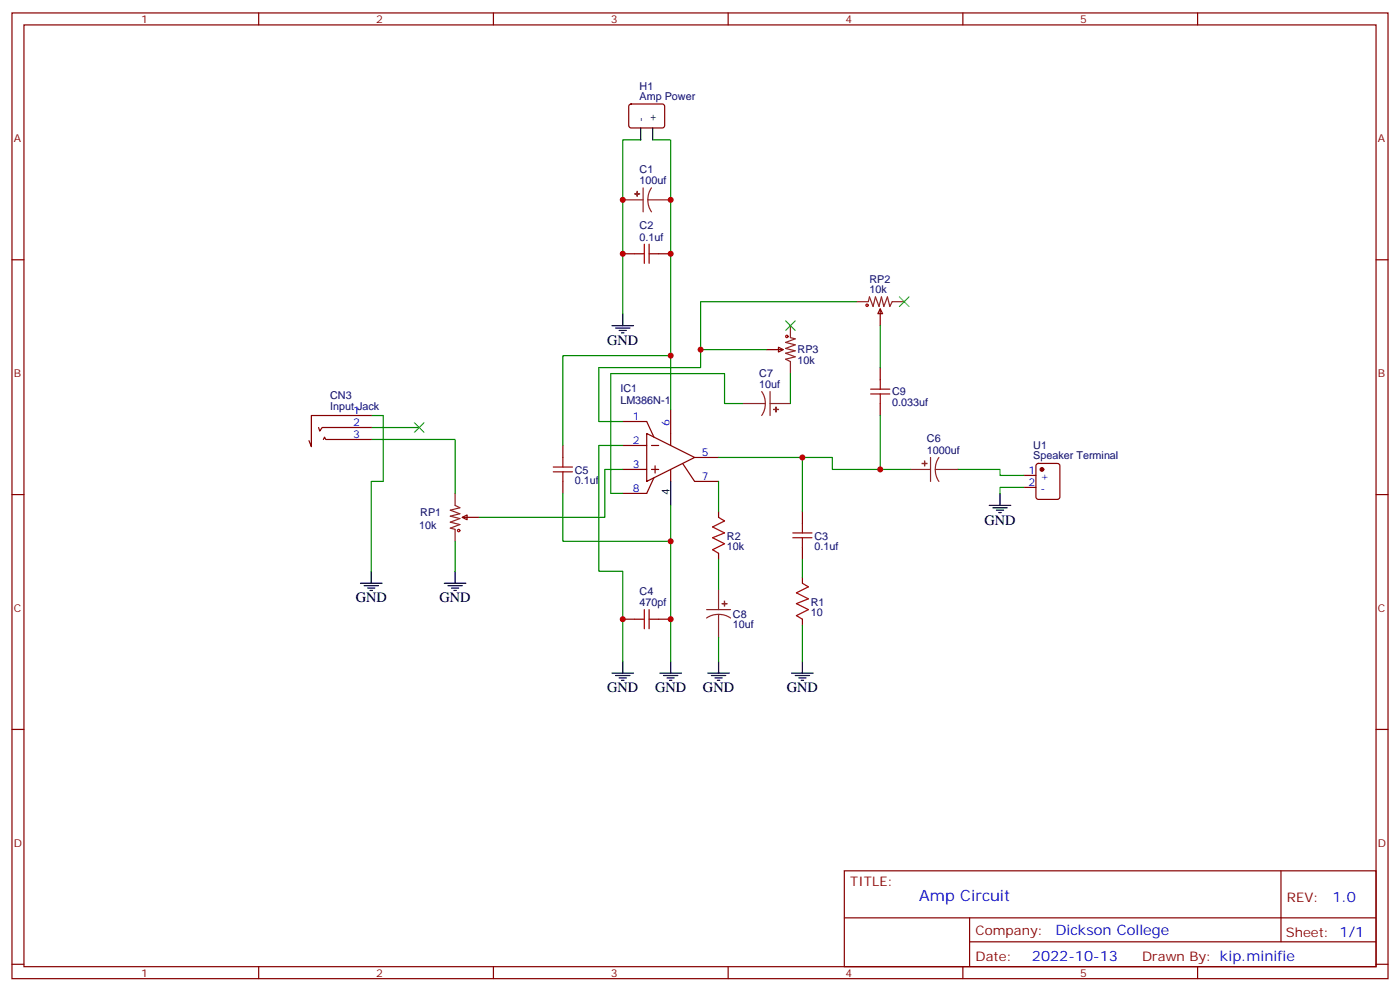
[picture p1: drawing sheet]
<svg xmlns="http://www.w3.org/2000/svg" width="412mm" height="292mm" viewBox="0 0 412 292" stroke-linecap="round" stroke-linejoin="round" font-family="sans-serif">
<g fill="none" stroke="#870000" stroke-width=".35">
<path d="M3.5 3.8h405.4v284.3h-405.4zM7.1 7.3h398.2v277.3h-398.2zM76.2 3.8v3.5M145.3 3.8v3.5M214.5 3.8v3.5M283.6 3.8v3.5M352.8 3.8v3.5M185.4 30.8l.5-.2 9.5 .1 .4 .6-.1 5.9-.6 .5-9.5-.1-.4-.6v-5.7zM3.5 76.5h3.6M183.4 74.7h3.6M194 74.7h3.6M405.3 76.5h3.6"/>
<path d="M259.3 90.9l.7 1.5h-1.4zM259.3 90.9v5M225.8 102.9h4.9M229.3 102.2l1.4 .7-1.4 .7zM259.3 108.2v3.6M259.3 118.8v3.5M93.8 125.9l.4 1 .7-1h14.5M95.2 129.4l.4-.7 .4 .7h13.4M109.4 122.3h-17.7v9.2l-.7-1.7M165.8 131.2v3.5M183.4 131.2h7.1M183.4 138.2h7.1"/>
<path d="M183.4 124.1h7.1l2.1 4.6M190.5 127.6l14.1 7.1-14.1 7zM191.9 131.2h2.1M191.9 138.2h2.1M193 137.2v2.1M197.6 120.6v10.6M197.6 138.2v3.5M201.1 136.5l3.5 5.2h7.1M204.6 134.7h7.1M301.6 140h3.6M305.4 136.7l.5-.2h5.6l.7 .4v9.4l-.5 .7h-5.8l-.7-.4v-9.4zM3.5 145.6h3.6"/>
<path d="M136.2 152.3l1.4-.7v1.4zM136.2 152.3h4.9M165.8 141.7v3.6M192.6 140.7l-2.1 4.6h-7.1M211.7 150.6v1.7M236.4 150.6v3.5M301.6 143.5h3.6M405.3 145.6h3.6M211.7 162.9v1.8M236.4 161.1v3.6M236.4 170v1.7M183.4 182.3h3.6"/>
<path d="M194 182.3h3.6M236.4 182.3v1.8M3.5 214.8h3.6M405.3 214.8h3.6M248.7 256.4h156.6v28.2h-156.6zM377.3 256.4v20.9M248.7 270.2h156.5M285.6 277.3h119.6M285.6 270.2v14.2M3.5 283.9h3.6M76.2 284.6v3.5M145.3 284.6v3.5"/>
<path d="M214.5 284.6v3.5M283.6 284.6v3.5M352.8 284.6v3.5M405.3 283.9h3.6"/>
</g>
<g fill="none" stroke="#000" stroke-width=".35">
<path d="M188.7 37.7v3.5M192.3 37.7v3.5M180.3 95.9h6.3M181.3 96.6h4.3M182.4 97.3h2.1M183.1 98h.7M183.4 92.4v3.5M197.6 141.7v7.1M291.4 148.8h6.3M292.5 149.5h4.2M293.5 150.2h2.1M294.2 150.9h.7"/>
<path d="M294.6 145.3v3.5M106.2 171.7h6.3M107.2 172.4h4.3M108.3 173.1h2.1M109 173.8h.7M109.4 168.2v3.5M130.9 171.7h6.3M131.9 172.4h4.3M133 173.1h2.1M133.7 173.8h.7M134.1 168.2v3.5M180.3 198.2h6.3"/>
<path d="M181.3 198.9h4.3M182.4 199.6h2.1M183.4 194.7v3.5M194.4 198.2h6.3M195.4 198.9h4.3M196.5 199.6h2.1M197.6 194.7v3.5M208.5 198.2h6.3M209.5 198.9h4.3M210.6 199.6h2.1M211.7 194.7v3.5M233.2 198.2h6.3"/>
<path d="M234.2 198.9h4.3M235.3 199.6h2.1M236.4 194.7v3.5M183.1 200.3h.7M197.2 200.3h.7M211.3 200.3h.7M236 200.3h.7"/>
</g>
<g fill="none" stroke="#8c2424" stroke-width=".35">
<path d="M183.4 58.8h6M189.4 55.3v7.1M190.9 58.8l.2 1.9 .8 1.7M190.9 58.8h6.7M191.9 55.3l-.8 1.7-.2 1.8M232.8 95.9v3.5l1.4 .4-2.8 1 2.8 .7-2.8 1.1 2.8 .7-2.8 .7 2.8 1.1-2.8 .7 1.4 .7v3.5M252.2 88.8h3.6l.3-1.4 1.1 2.8 .7-2.8 1 2.8 .7-2.8 .7 2.8 1.1-2.8 .7 2.8 .7-1.4h3.5M218.7 118.8h6.7M224.4 115.3l.8 1.7 .2 1.8M225.4 118.8l-.2 1.9-.8 1.6M226.8 118.8h6M226.8 115.3v7"/>
<path d="M268.1 138.2h6M274.1 134.7v7M275.5 138.2l.3 1.9 .8 1.6M275.5 138.2h6.7M276.6 134.7l-.8 1.7-.3 1.8M134.1 145.3v3.5l1.4 .7-2.9 .7 2.9 1.1-2.9 .7 2.9 .7-2.9 1 2.9 .7-2.9 1.1 1.5 .4v3.5M208.1 179.5h7.1M211.7 173.5v6M211.7 180.9l-1.9 .2-1.7 .9M211.7 180.9l1.8 .2 1.7 .9M211.7 180.9v6.7"/>
</g>
<g fill="#8c2424" stroke="#8c2424" stroke-width=".35">
<path d="M187.7 56.4v1.4z"/>
<path d="M187 57.1h1.4z"/>
<path d="M272.3 135.7l.1 1.5z"/>
<path d="M271.6 136.5h1.4z"/>
<path d="M228.6 119.9v1.4z"/>
<path d="M227.9 120.5l1.4 .1z"/>
<path d="M212.7 177.7l1.4 .1z"/>
<path d="M213.4 177v1.4z"/>
</g>
<g fill="none" stroke="#a10000" stroke-width=".35">
<path d="M187 74.7h2.8M189.8 71.9v5.6M191.2 74.7h2.8M191.2 71.9v5.6M256.5 116h5.6M256.5 114.6h5.6M259.3 111.8v2.8M259.3 116v2.8M163 138.9h5.6M163 137.5h5.6M165.8 134.7v2.8M165.8 138.9v2.8"/>
<path d="M211.7 152.3l1.7 1.1-3.5 1.8 3.5 1.7-3.5 1.4 3.5 1.8-3.5 1.8 1.8 1M233.5 158.3h5.7M233.5 156.9h5.7M236.4 154.1v2.8M236.4 158.3v2.8M189.8 179.5v5.6M191.2 179.5v5.6M236.4 171.7l1.7 1.1-3.5 1.8 3.5 1.7-3.5 1.4 3.5 1.8-3.5 1.8 1.8 1M187 182.3h2.8M191.2 182.3h2.8"/>
<circle cx="231.8" cy="99.1" r=".35"/>
<circle cx="255.4" cy="89.9" r=".35"/>
<circle cx="135.1" cy="156.2" r=".35"/>
</g>
<g fill="none" stroke="#008700" stroke-width=".35">
<path d="M188.7 41.2h-5.3v51.2M192.3 41.2h5.3v79.4M252.2 88.8h-45.8v19.4h-30v15.9h7M259.3 95.9v12.3M197.6 104.7h-31.8v26.5M206.4 102.9h19.4M218.7 118.8h-5.3v-8.8h-33.5v35.3h3.5M232.8 110v8.8M109.4 129.4h24.7v15.9M109.4 122.3h3.5v19.4h-3.5v26.5M109.4 125.9h14.1M183.4 131.2h-7v37h7v26.5"/>
<path d="M183.4 138.2h-5.2v14.1h-37.1M211.7 134.7h33.5v3.5h22.9M236.4 134.7v15.9M259.3 122.3v15.9M282.2 138.2h12.4v1.8h7M134.1 159.4v8.8M165.8 145.3v14.1h31.8M197.6 148.8v45.9M211.7 141.7v8.9M301.6 143.5h-7v1.8M211.7 164.7v8.8M236.4 164.7v5.3"/>
<path d="M211.7 187.6v7.1M236.4 184.1v10.6"/>
</g>
<path d="M231.4 94.5l2.8 2.8M234.2 94.5l-2.8 2.8M264.9 87.4l2.9 2.8M267.8 87.4l-2.9 2.8M122.1 124.5l2.8 2.8M124.9 124.5l-2.8 2.8" fill="none" stroke="#3c3" stroke-width=".35"/>
<circle cx="306.9" cy="138.2" r=".53" fill="#870000" stroke="#870000" stroke-width=".35"/>
<g fill="#c00">
<circle cx="183.4" cy="58.8" r=".88"/>
<circle cx="183.4" cy="74.7" r=".88"/>
<circle cx="197.6" cy="74.7" r=".88"/>
<circle cx="197.6" cy="58.8" r=".88"/>
<circle cx="197.6" cy="182.3" r=".88"/>
<circle cx="183.4" cy="182.3" r=".88"/>
<circle cx="197.6" cy="104.7" r=".88"/>
<circle cx="197.6" cy="159.4" r=".88"/>
<circle cx="236.4" cy="134.7" r=".88"/>
<circle cx="259.3" cy="138.2" r=".88"/>
<circle cx="206.4" cy="102.9" r=".88"/>
</g>
<text font-size="4.6" fill="#00f" x="270.8" y="265.4">Amp Circuit</text>
<g font-size="4.2">
<text x="178.9" y="101.5">GND</text>
<text x="290" y="154.4">GND</text>
<text x="104.8" y="177.4">GND</text>
<text x="129.5" y="177.4">GND</text>
<text x="178.9" y="203.8">GND</text>
<text x="193" y="203.8">GND</text>
<text x="207.1" y="203.8">GND</text>
<text x="231.8" y="203.8">GND</text>
</g>
<g font-size="4.2" fill="#00f">
<text x="392.5" y="265.7">1.0</text>
<text x="310.9" y="275.2">Dickson College</text>
<text x="304" y="283">2022-10-13</text>
</g>
<g font-size="3.9" fill="#800">
<text x="250.5" y="261">TITLE:</text>
<text x="379.1" y="265.7">REV:</text>
<text x="287.4" y="275.2">Company:</text>
<text x="378.7" y="275.8">Sheet: 1/1</text>
<text x="287.4" y="282.9">Date:</text>
<text x="336.4" y="282.9">Drawn By: kip.minifie</text>
</g>
<g font-size="3.2" fill="#800">
<text x="41.6" y="6.8">1</text>
<text x="110.8" y="6.8">2</text>
<text x="179.9" y="6.8">3</text>
<text x="249.1" y="6.8">4</text>
<text x="318.2" y="6.8">5</text>
<text x="4.1" y="41.9">A</text>
<text x="405.9" y="41.9">A</text>
<text x="4.1" y="111.1">B</text>
<text x="405.9" y="111.1">B</text>
<text x="4.1" y="180.2">C</text>
<text x="405.9" y="180.2">C</text>
<text x="4.1" y="249.3">D</text>
<text x="405.9" y="249.3">D</text>
<text x="41.6" y="287.6">1</text>
<text x="110.8" y="287.6">2</text>
<text x="179.9" y="287.6">3</text>
<text x="249.1" y="287.6">4</text>
<text x="318.2" y="287.6">5</text>
</g>
<g font-size="3.2" fill="#000080">
<text x="188.4" y="29.6">Amp Power</text>
<text x="188.4" y="26.5">H1</text>
<text x="188.4" y="50.9">C1</text>
<text x="188.4" y="54.3">100uf</text>
<text x="188.4" y="70.8">0.1uf</text>
<text x="188.4" y="67.5">C2</text>
<text x="256.1" y="83.2">RP2</text>
<text x="256.1" y="86.4">10k</text>
<text x="234.9" y="107.2">10k</text>
<text x="234.9" y="104.1">RP3</text>
<text x="223.7" y="111.1">C7</text>
<text x="97.2" y="117.4">CN3</text>
<text x="182.7" y="118.8">LM386N-1</text>
<text x="182.7" y="115.5">IC1</text>
<text x="223.7" y="114.2">10uf</text>
<text x="262.8" y="119.6">0.033uf</text>
<text x="262.8" y="116.4">C9</text>
<text x="97.2" y="120.6">Input Jack</text>
<text x="273.1" y="130.3">C6</text>
<text x="273.1" y="133.6">1000uf</text>
<text x="304.4" y="135.2">Speaker Terminal</text>
<text x="304.4" y="132.2">U1</text>
<text x="169.3" y="142.5">0.1uf</text>
<text x="169.3" y="139.5">C5</text>
<text x="123.5" y="155.9">10k</text>
<text x="123.8" y="151.8">RP1</text>
<text x="214.1" y="161.9">10k</text>
<text x="214.1" y="158.9">R2</text>
<text x="239.9" y="161.9">0.1uf</text>
<text x="239.9" y="158.9">C3</text>
<text x="188.4" y="178.4">470pf</text>
<text x="188.4" y="175.1">C4</text>
<text x="238.8" y="178.3">R1</text>
<text x="215.9" y="184.9">10uf</text>
<text x="215.9" y="181.8">C8</text>
<text x="238.8" y="181.3">10</text>
</g>
<g font-size="3.2">
<text x="189.8" y="35.9" transform="rotate(-90 189.8 35.9)">-</text>
<text x="193.3" y="35.9" transform="rotate(-90 193.3 35.9)">+</text>
<text x="197.2" y="145.9" transform="rotate(-90 197.2 145.9)">4</text>
</g>
<g font-size="3.2" fill="#00f">
<text x="104.1" y="122">1</text>
<text x="104.1" y="125.5">2</text>
<text x="186.4" y="123.8">1</text>
<text x="197.2" y="125.5" transform="rotate(-90 197.2 125.5)">6</text>
<text x="104.1" y="129">3</text>
<text x="186.4" y="130.8">2</text>
<text x="186.4" y="137.9">3</text>
<text x="206.7" y="134.3">5</text>
<text x="206.7" y="141.4">7</text>
<text x="303" y="139.6">1</text>
<text x="303" y="143.2">2</text>
<text x="306.5" y="141.4">+</text>
<text x="186.4" y="144.9">8</text>
<text x="306.5" y="144.9">-</text>
</g>
</svg>
